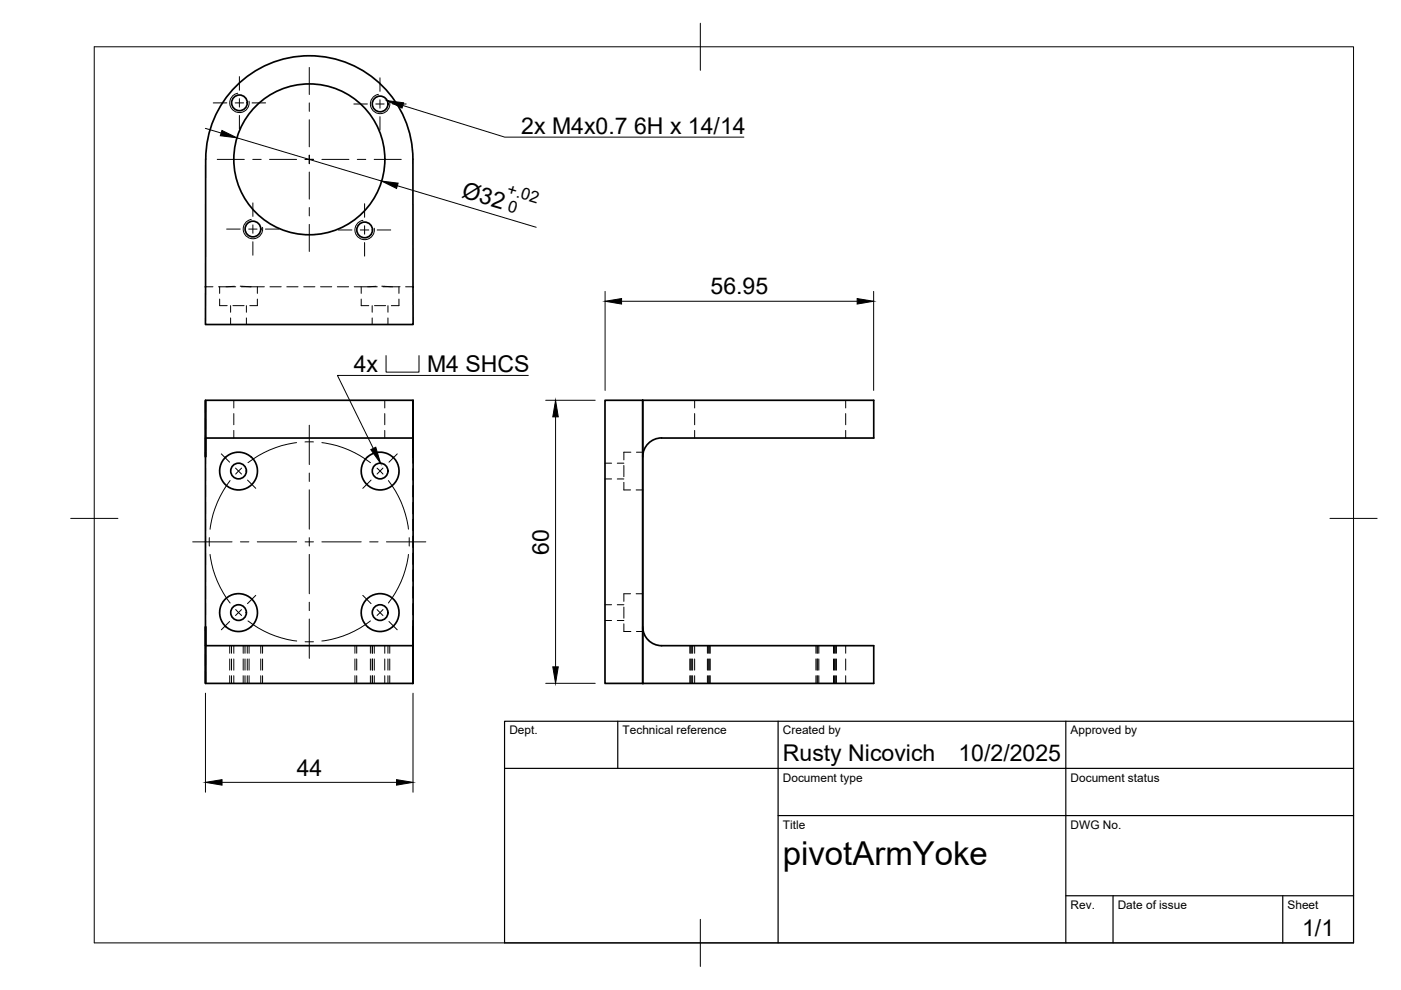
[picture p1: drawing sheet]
<svg xmlns="http://www.w3.org/2000/svg" width="297mm" height="210mm" viewBox="0 0 297 210" stroke-linecap="round" stroke-linejoin="round" font-family="sans-serif">
<!-- layer: Visible -->
<g fill="none" stroke="#000" stroke-width=".36">
<path d="M43.6 60.8v8h44v-8M43.6 60.8h.1M43.6 60.8v-27a22 22 0 0 1 22-22 22 22 0 0 1 21.9 22l.1 27M87.6 60.8h.1M43.6 96.9v-12v60v-12v4h43.9M43.6 84.9h44M43.6 96.9v-4h44v4M47.9 96.9l1.1-.7 1.3-.3 1.7 .2 1.2 .8M47.9 96.9a4 4 0 0 0-.2 5.7 4 4 0 0 0 5.8 0 4 4 0 0 0-.3-5.7M77.9 96.9l1.1-.7 1.3-.3 1.5 .2 1.4 .8M77.9 96.9a4 4 0 0 0-.2 5.7 4 4 0 0 0 5.8 0 4 4 0 0 0-.3-5.7M87.6 96.9v-12v60v-12v4"/>
<path d="M128.3 84.9h8v60h-8zM136.3 84.9h49v8h-45M136.3 84.9v60h49v-8h-45M140.3 92.9a4 4 0 0 0-4 4M47.5 127.3a4 4 0 0 1 6.8 1.2 4 4 0 0 1-4.3 5.4l-1.3-.5a3.9 3.9 0 0 1-1.2-6.1zM83.2 132.9a4 4 0 0 0-.7-6.6 4 4 0 0 0-5.9 2.9 4 4 0 0 0 4.8 4.6l.8-.2 1-.7M87.5 136.9h.1M136.3 132.9a4 4 0 0 0 4 4M43.6 144.9h43.9M87.5 144.9h.1"/>
<circle cx="50.8" cy="21.8" r="1.66"/>
<circle cx="65.6" cy="33.8" r="16"/>
<circle cx="80.6" cy="22" r="1.66"/>
<circle cx="53.6" cy="48.6" r="1.66"/>
<circle cx="77.3" cy="48.8" r="1.66"/>
<circle cx="50.6" cy="99.9" r="1.66"/>
<circle cx="80.6" cy="99.9" r="1.66"/>
<circle cx="50.6" cy="129.9" r="1.66"/>
<circle cx="80.6" cy="129.9" r="1.66"/>
</g>
<!-- layer: Hidden -->
<g fill="none" stroke="#000" stroke-width=".21">
<path d="M43.6 60.8h1.5M46.6 63.4v1.4h1.6M46.6 60.8v1.4M47.9 60.8h2.1M48.9 64.8v1.4M48.9 67.4v1.4M49.4 64.8h2.4M49.7 60.7l-3.4 .1M50.9 60.7l2.3 .1M51.2 60.8h2M52.2 64.8v1.4M52.2 67.4v1.4"/>
<path d="M53.2 60.8h2.8M54.6 63.4v1.4h-1.6M54.6 60.8v1.4M57.2 60.8h2.4M60.8 60.8h2.4M64.4 60.8h2.4M68 60.8h2.3M71.5 60.8h2.4M76.6 63.4v1.4h1.6M76.6 60.8v1.4M77.9 60.8h2.1M78.9 64.8v1.4"/>
<path d="M78.9 67.4v1.4M79.4 64.8h2.4M79.7 60.7l-4.6 .1M80.9 60.7l3.9 .1M81.2 60.8h2M82.3 64.8v1.4M82.3 67.4v1.4M84.6 63.4v1.4h-1.6M84.6 60.8v1.4M86 60.8h1.6M43.6 84.9v2.6M43.6 88.7v2.4"/>
<path d="M43.6 92.3v2.3M43.6 95.8v2.4M43.6 99.4v2.4M49.6 84.9v1.6M49.6 87.7v2.4M49.6 91.3v1.6M81.6 84.9v1.6M81.6 87.7v2.4M81.6 91.3v1.6M87.6 84.9v2.6M87.6 88.7v2.4M87.6 92.3v2.3"/>
<path d="M87.6 95.8v2.4M87.6 99.4v2.4M128.3 98.2h1.4M130.9 98.2h1.4M132.3 98.7v2.4M133.8 95.9h-1.5v1.6M134.9 95.9h1.5M147.3 84.9v1.6M147.3 87.7v2.4M147.3 91.3v1.6M179.3 84.9v1.6M179.3 87.7v2.4"/>
<path d="M179.3 91.3v1.6M43.6 103v2.4M43.6 106.5v2.4M43.6 110.1v2.4M43.6 113.7v2.4M43.6 117.3v2.3M87.6 103v2.4M87.6 106.5v2.4M87.6 110.1v2.4M87.6 113.7v2.4M87.6 117.3v2.3M128.3 101.6h1.4"/>
<path d="M130.9 101.6h1.4M132.3 102.3v1.6h1.4M134.9 103.9h1.4M43.6 120.8v2.4M43.6 124.4v2.4M43.6 128v2.4M43.6 131.6v2.3M43.6 135.1v2.4M43.6 138.7v2.4M49.1 136.9v1.6M49.1 139.7v2.4M49.6 136.9v1.6"/>
<path d="M49.6 139.7v2.4M51.9 136.9v1.6M51.9 139.7v2.4M52.4 136.9v1.6M52.4 139.7v2.4M55.3 136.9v1.6M55.3 139.7v2.4M75.6 136.9v1.6M75.6 139.7v2.4M78.9 136.9v1.6M78.9 139.7v2.4M79 136.9v1.6"/>
<path d="M79 139.7v2.4M81.6 136.9v1.6M81.6 139.7v2.4M82.3 136.9v1.6M82.3 139.7v2.4M87.6 120.8v2.4M87.6 124.4v2.4M87.6 128v2.4M87.6 131.6v2.3M87.6 135.1v2.4M87.6 138.7v2.4M128.3 128.2h1.4"/>
<path d="M128.3 131.6h1.4M130.9 128.2h1.4M130.9 131.6h1.4M132.3 132.3v1.6h1.5M132.3 128.7v2.4M133.7 125.9h-1.4v1.6M134.9 125.9h1.4M134.9 133.9h1.5M146.7 136.9v1.6M146.7 139.7v2.4M146.9 136.9v1.6M146.9 139.7v2.4"/>
<path d="M147.3 136.9v1.6M147.3 139.7v2.4M150 136.9v1.6M150 139.7v2.4M150.2 136.9v1.6M150.2 139.7v2.4M173.4 136.9v1.6M173.4 139.7v2.4M173.6 136.9v1.6M173.6 139.7v2.4M176.7 136.9v1.6M176.7 139.7v2.4"/>
<path d="M177 136.9v1.6M177 139.7v2.4M179.3 136.9v1.6M179.3 139.7v2.4M43.6 142.3v2.6M49.1 143.3v1.6M49.6 143.3v1.6M51.9 143.3v1.6M52.4 143.3v1.6M55.3 143.3v1.6M75.6 143.3v1.6M78.9 143.3v1.6"/>
<path d="M79 143.3v1.6M81.6 143.3v1.6M82.3 143.3v1.6M87.6 142.3v2.6M146.7 143.3v1.6M146.9 143.3v1.6M147.3 143.3v1.6M150 143.3v1.6M150.2 143.3v1.6M173.4 143.3v1.6M173.6 143.3v1.6M176.7 143.3v1.6"/>
<path d="M177 143.3v1.6M179.3 143.3v1.6"/>
</g>
<!-- layer: Hidden Narrow -->
<g fill="none" stroke="#000" stroke-width=".21">
<path d="M48.7 136.9v1.6M48.7 139.7v2.4M51.6 136.9v1.6M51.6 139.7v2.4M52.8 136.9v1.6M52.8 139.7v2.4M55.7 136.9v1.6M55.7 139.7v2.4M75.2 136.9v1.6M75.2 139.7v2.4M78.5 136.9v1.6M78.5 139.7v2.4"/>
<path d="M79.4 136.9v1.6M79.4 139.7v2.4M82.6 136.9v1.6M82.6 139.7v2.4M146.3 136.9v1.6M146.3 139.7v2.4M146.5 136.9v1.6M146.5 139.7v2.4M150.4 136.9v1.6M150.4 139.7v2.4M150.6 136.9v1.6M150.6 139.7v2.4"/>
<path d="M173 136.9v1.6M173 139.7v2.4M173.2 136.9v1.6M173.2 139.7v2.4M177.1 136.9v1.6M177.1 139.7v2.4M177.3 136.9v1.6M177.3 139.7v2.4M48.7 143.3v1.6M51.6 143.3v1.6M52.8 143.3v1.6M55.7 143.3v1.6"/>
<path d="M75.2 143.3v1.6M78.5 143.3v1.6M79.4 143.3v1.6M82.6 143.3v1.6M146.3 143.3v1.6M146.5 143.3v1.6M150.4 143.3v1.6M150.6 143.3v1.6M173 143.3v1.6M173.2 143.3v1.6M177.1 143.3v1.6M177.3 143.3v1.6"/>
</g>
<!-- layer: Visible Narrow -->
<path d="M50.4 19.8a2.06 2.06 0 0 0-1.7 2.4 2.06 2.06 0 0 0 2.4 1.6 2.06 2.06 0 0 0 1.7-2.4M80.2 20a2.06 2.06 0 0 0-1.6 2.4 2.06 2.06 0 0 0 2.4 1.7 2.06 2.06 0 0 0 1.6-2.4M53.3 46.5a2.06 2.06 0 0 0-1.7 2.4 2.06 2.06 0 0 0 2.4 1.7 2.06 2.06 0 0 0 1.7-2.4M77 46.7a2.06 2.06 0 0 0-1.7 2.4 2.06 2.06 0 0 0 2.4 1.7 2.06 2.06 0 0 0 1.6-2.4" fill="none" stroke="#000" stroke-width=".21"/>
<!-- layer: Visible -->
<circle cx="136.3" cy="144.9" r=".18" fill="#000"/>
<!-- layer: BORDER -->
<path d="M20 9.9h267v190h-267zM148.5 4.9v10M15 109.9h10M282 109.9h10M148.5 194.9v10" fill="none" stroke="#000" stroke-width=".21"/>
<!-- layer: TITLEBLOCK -->
<path d="M107 152.9h180v47h-180zM131 152.9v10M165 152.9v47M226 152.9v47M107 162.9h180M165 172.9h122M226 189.9h61M236 189.9v10M272 189.9v10" fill="none" stroke="#000" stroke-width=".25"/>
<!-- layer: Smart Centers -->
<g fill="none" stroke="#000" stroke-width=".21">
<path d="M50.8 16.2v2.9M65.6 14.3v5.7M80.6 16.5v2.9M45.2 21.8h2.9M46.1 33.8h5.7M49.9 21.8h1.7M50.8 20.9v1.8M50.8 24.5v2.9M53.4 21.8h2.9M53.6 33.8h1.8M57.1 33.8h5.8M64.7 33.8h1.8"/>
<path d="M65.6 21.8v1.8M65.6 25.4v5.7M65.6 32.9v1.8M65.6 36.5v5.7M68.2 33.8h5.8M75 22h2.9M75.8 33.8h1.8M79.3 33.8h5.8M79.7 22h1.7M80.6 21.2v1.7M80.6 24.7v2.9M83.2 22h2.9"/>
<path d="M48 48.6h2.9M52.7 48.6h1.8M53.6 43v2.9M53.6 47.7v1.8M53.6 51.3v2.8M56.3 48.6h2.9M65.6 44v1.8M65.6 47.6v5.7M71.7 48.8h2.9M76.4 48.8h1.8M77.3 43.2v2.9M77.3 47.9v1.7"/>
<path d="M77.3 51.4v2.9M80 48.8h2.8M46.9 96.2l1.8 1.8M49.9 99.2l1.3 1.3M51.2 99.3l-1.2 1.2M62.9 93.8a21.4 21.4 0 0 0-10.3 4.3M64.7 93.7h1.8M65.6 90.2v8.3M68.2 93.8a21.2 21.2 0 0 1 10.3 4.3M79.9 99.3l1.3 1.2M81.2 99.2l-1.3 1.3M84.2 96.2l-1.7 1.8"/>
<path d="M40.9 114.9h8.3M44.4 114v1.8M44.5 117.6a21.2 21.2 0 0 0 4.3 10.3M48.8 101.9a21.3 21.3 0 0 0-4.3 10.3M51 114.9h1.8M52.5 101.8l1.7 1.7M54.5 114.9h8.4M64.7 114.9h1.8M65.6 100.3v1.8M65.6 103.9v8.3M65.6 114v1.8M65.6 117.6v8.3"/>
<path d="M68.2 114.9h8.4M78.4 114.9h1.8M78.7 101.8l-1.8 1.7M81.9 114.9h8.4M82.3 101.9a20.8 20.8 0 0 1 4.3 10.3M86.6 117.6a20.7 20.7 0 0 1-4.3 10.3M86.8 114v1.8M48.7 131.8l-1.8 1.7M50 129.2l1.2 1.3M51.2 129.3l-1.3 1.2M52.6 131.6a20.7 20.7 0 0 0 10.3 4.3M54.2 126.2l-1.7 1.8"/>
<path d="M64.7 136.1h1.8M65.6 127.7v1.8M65.6 131.2v8.4M76.9 126.2l1.8 1.8M78.5 131.6a20.8 20.8 0 0 1-10.3 4.3M79.9 129.3l1.3 1.2M81.2 129.2l-1.3 1.3M82.5 131.8l1.7 1.7"/>
</g>
<!-- layer: FD_Dimensions -->
<path d="M43.5 27.2l3.4 1M50.2 29.2l30.7 9.2M84.2 39.4l29.5 8.8M128.3 61.8v21M131.8 63.9h49.9M185.2 61.8v21M115.7 84.9h10.5M117.8 88.4v53M43.6 147v21M87.6 147v21M115.7 144.9h10.5M47.1 165.9h37" fill="none" stroke="#000" stroke-width=".21"/>
<path d="M47.1 27.7l3.1 1.5-3.5-.4zM80.9 38.4l3.5 .4-.3 1.2zM128.3 63.9l3.5-.6v1.2zM181.7 63.3l3.5 .6-3.5 .6zM117.8 84.9l.6 3.5h-1.2zM117.2 141.4h1.2l-.6 3.5zM43.6 165.9l3.5-.6v1.2zM84.1 165.3l3.5 .6-3.5 .6z" fill="#000" stroke="#000" stroke-width=".21"/>
<!-- layer: Hole Notes -->
<path d="M82.1 21.3l3.5 .5-.4 1.1z" fill="#000" stroke="#000" stroke-width=".21"/>
<path d="M85.4 22.4l21.6 6.7h50.7" fill="none" stroke="#000" stroke-width=".21"/>
<!-- layer: Leaders -->
<path d="M81.9 75.4v3.5h6.9v-3.5M112 79.6h-40.5l7.6 15.5" fill="none" stroke="#000" stroke-width=".21"/>
<path d="M78.6 95.3l1.1-.5 1 3.4z" fill="#000" stroke="#000" stroke-width=".21"/>
<text font-size="7" x="166" y="183.4">pivotArmYoke</text>
<g font-size="4.9">
<text x="110.5" y="28.4">2x M4x0.7</text>
<text x="134.4" y="28.4">6H x 14/14</text>
<text x="97.7" y="41.8" transform="rotate(17 97.7 41.8)">Ø32</text>
<text x="150.6" y="62.4">56.95</text>
<text x="75" y="78.9">4x</text>
<text x="90.5" y="78.9">M4 SHCS</text>
<text x="116.3" y="117.6" transform="rotate(-90 116.3 117.6)">60</text>
<text x="166" y="161.4">Rusty Nicovich</text>
<text x="203.2" y="161.4">10/2/2025</text>
<text x="62.9" y="164.5">44</text>
<text x="276.1" y="198.6">1/1</text>
</g>
<g font-size="3.5">
<text x="107.3" y="41.2" transform="rotate(17 107.3 41.2)">+.02</text>
<text x="107.5" y="44.7" transform="rotate(16 107.5 44.7)">0</text>
</g>
<g font-size="2.5">
<text x="108" y="155.7">Dept.</text>
<text x="132" y="155.7">Technical reference</text>
<text x="166" y="155.7">Created by</text>
<text x="227" y="155.7">Approved by</text>
<text x="166" y="165.7">Document type</text>
<text x="227" y="165.7">Document status</text>
<text x="166" y="175.7">Title</text>
<text x="227" y="175.7">DWG No.</text>
<text x="227" y="192.7">Rev.</text>
<text x="237" y="192.7">Date of issue</text>
<text x="273" y="192.7">Sheet</text>
</g>
</svg>
